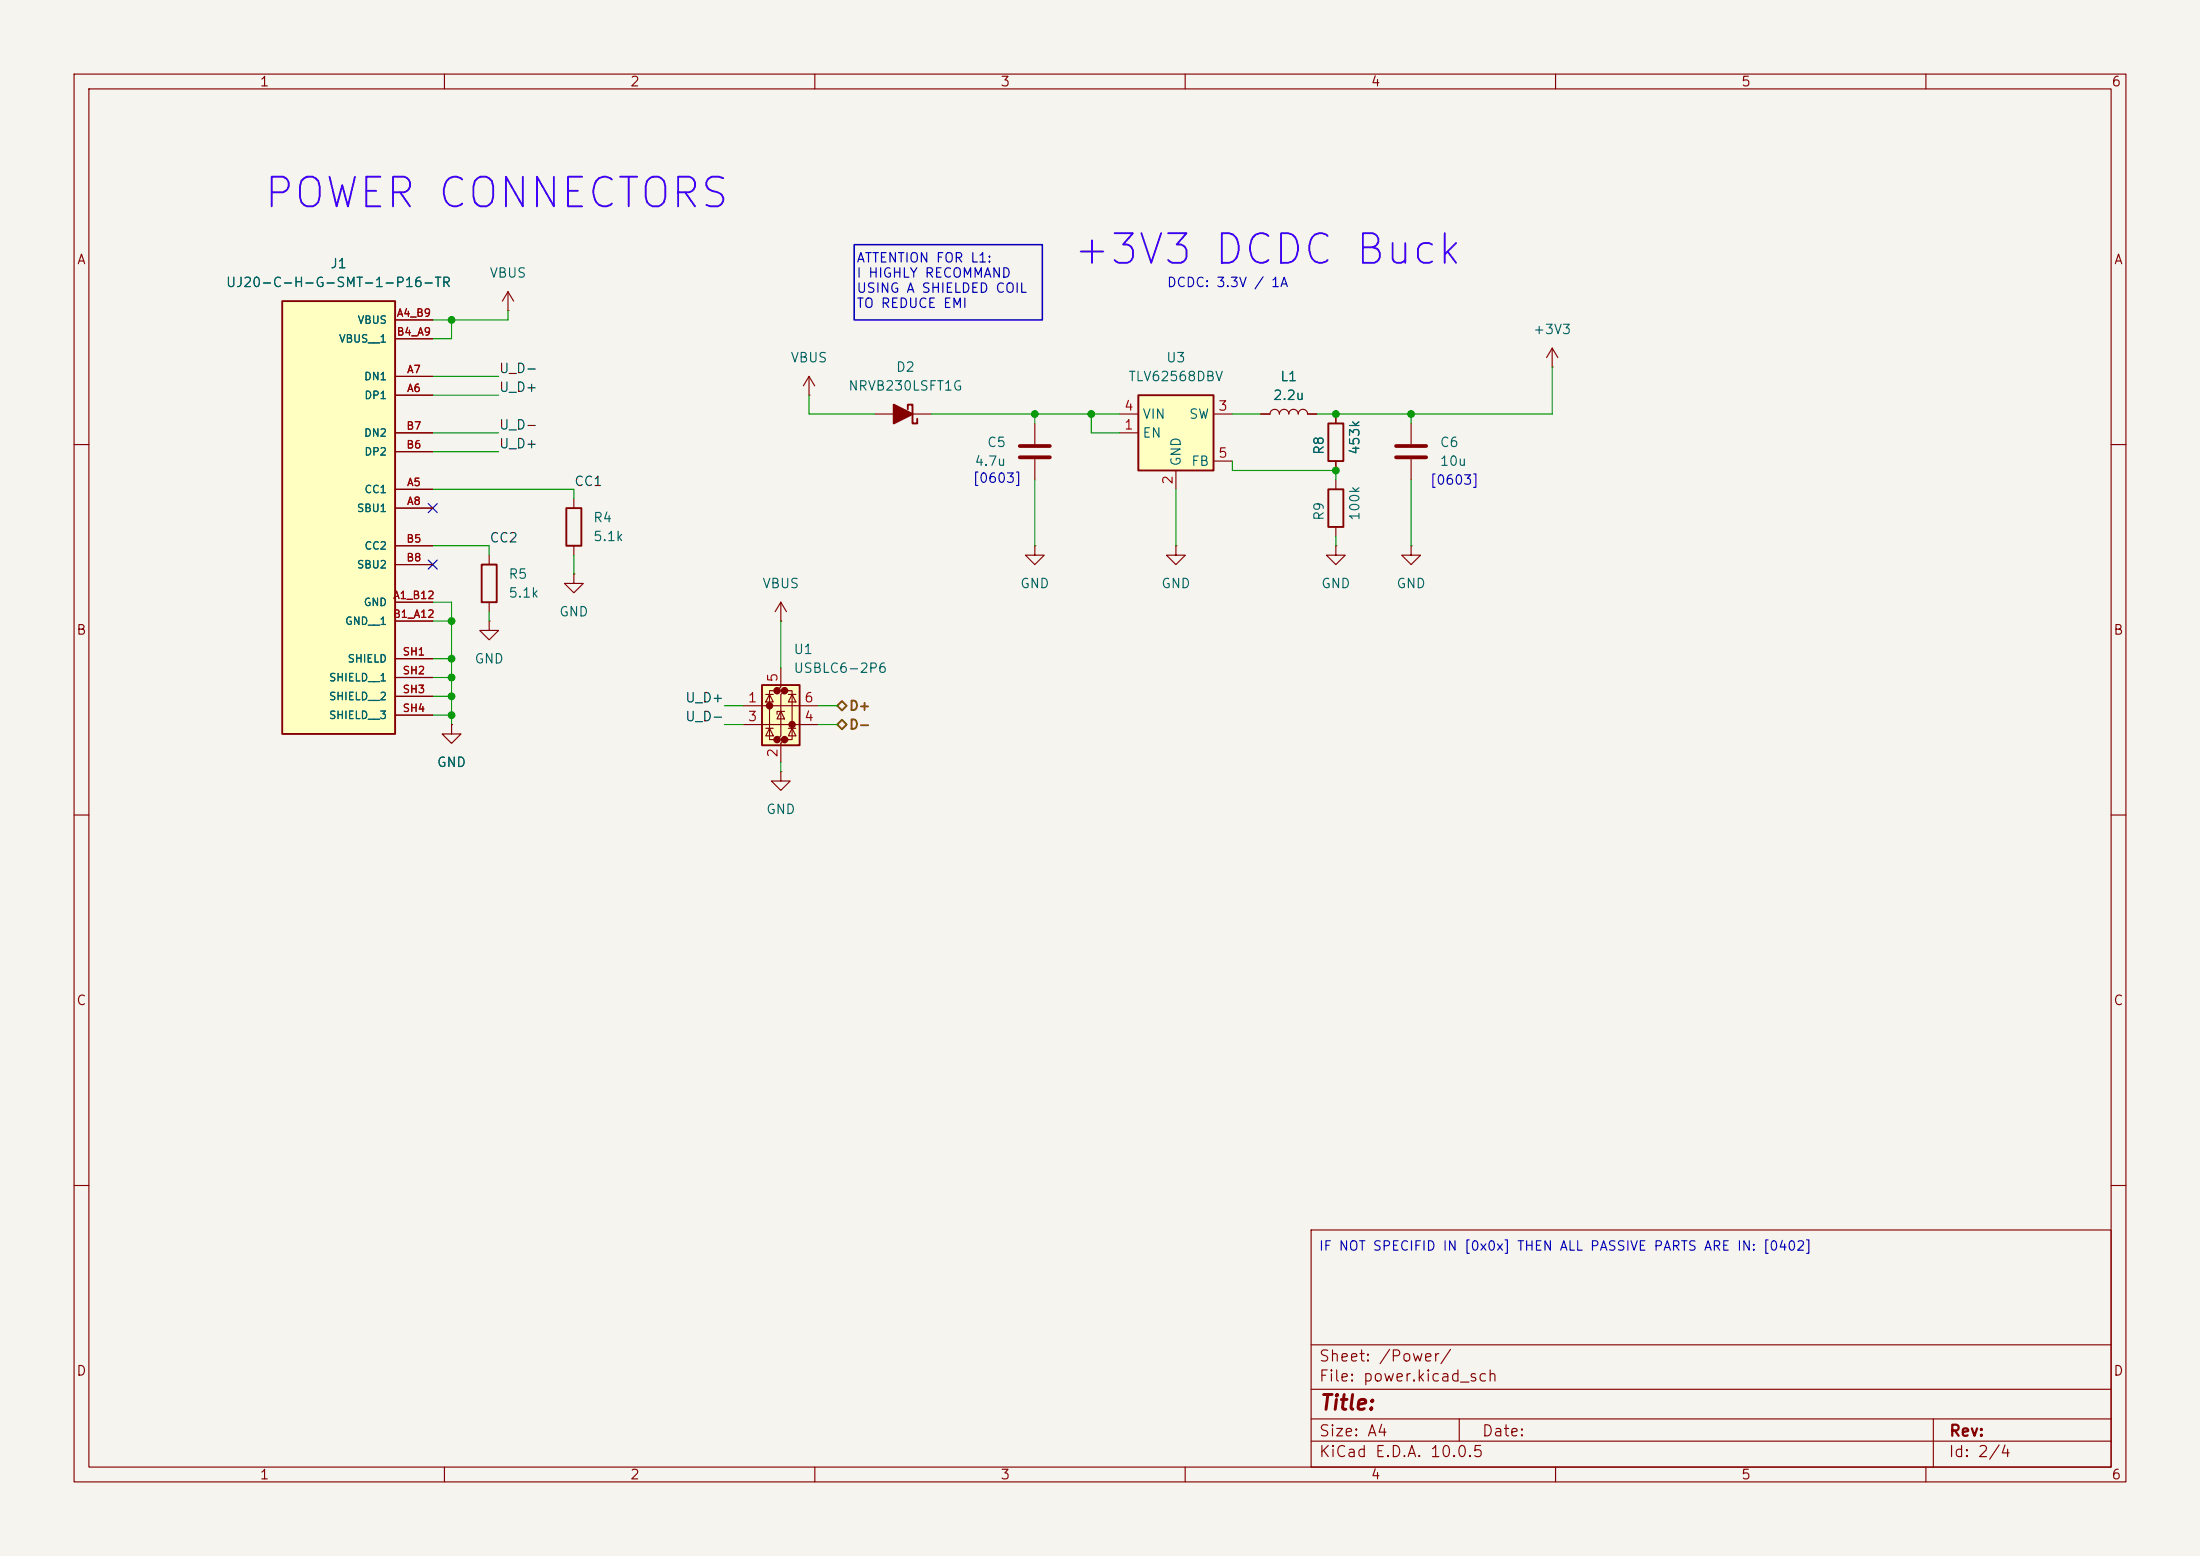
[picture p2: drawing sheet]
<svg xmlns="http://www.w3.org/2000/svg" width="297mm" height="210mm" viewBox="0 0 297 210" stroke-linecap="round" stroke-linejoin="round" font-family="sans-serif">
<path d="M0 0h297v210h-297z" fill="#f5f4ef" stroke="#f5f4ef" stroke-width=".14"/>
<g fill="none" stroke="#840000" stroke-width=".15">
<path d="M10 10h277v190h-277zM12 12h273v186h-273zM60 10v2M110 10v2M160 10v2M210 10v2M260 10v2M139.7 57.2v2.7M10 60h2M77.5 67.3v1.3M77.5 73.7v1.2M139.7 73.7v1.2h1.3l-1.3 1.3-1.3-1.3h1.3"/>
<path d="M139.7 73.7h.1M139.7 62v2.8M285 60h2M61 97.8v1.3h1.2l-1.2 1.2-1.3-1.2h1.3M61 97.8h.1M105.4 83.8h.1M105.4 81.3l-.8 1.3M105.4 81.3l.8 1.3M105.4 81.3v2.5M10 110h2M285 110h2M10 160h2"/>
<path d="M177 166h108v32h-108zM285 160h2M60 198v2M110 198v2M160 198v2M177 194.5h108M177 191.5h108M177 187.5h108M177 181.5h108M197 191.5v3M210 198v2M260 198v2"/>
<path d="M261 191.5v6.5"/>
</g>
<path d="M76.5 68.6h2v5.1h-2z" fill="none" stroke="#840000" stroke-width=".25"/>
<path d="M137.7 60.2h4M137.7 61.7h4" fill="none" stroke="#840000" stroke-width=".51"/>
<path d="M38.1 40.6h15.2v58.5h-15.2z" fill="#ffffc2"/>
<path d="M38.1 40.6h15.2v58.5h-15.2zM122.6 55.2v-.6h.6v2.6h.6v-.7M65 76.2h2.1v5.1h-2.1z" fill="none" stroke="#840000" stroke-width=".25"/>
<g fill="none" stroke="#840000" stroke-width=".15">
<path d="M68.6 39.4l-.8 1.2M68.6 39.4l.7 1.2M68.6 39.4v2.5M53.3 43.2h5.1M53.3 53.3h5.1M53.3 50.8h5.1M53.3 45.7h5.1M53.3 58.4h5.1M68.6 41.9h.1M109.2 53.3h.1M109.2 50.8l-.7 1.3M109.2 50.8l.8 1.3"/>
<path d="M109.2 50.8v2.5M118.1 55.9h7.6M170.2 55.9h1.2a.64 .64 0 0 1 .7-.7 .64 .64 0 0 1 .6 .7 .64 .64 0 0 1 .7-.7 .64 .64 0 0 1 .6 .7 .64 .64 0 0 1 .6-.7 .64 .64 0 0 1 .7 .7 .64 .64 0 0 1 .6-.7 .64 .64 0 0 1 .6 .7h1.3M190.5 57.2v2.7M209.5 49.5h.1M209.5 47l-.7 1.3M209.5 47l.8 1.3M209.5 47v2.5M53.3 66h5.1M53.3 68.6h5.1M53.3 73.7h5.1M53.3 61h5.1"/>
<path d="M53.3 76.2h5.1M66 74.9v1.3M77.5 77.5v1.2h-1.3l1.3 1.3 1.2-1.3h-1.2M77.5 77.5h.1M180.3 73.7v1.2h1.3l-1.3 1.3-1.2-1.3h1.2M180.3 73.7h.1M190.5 73.7v1.2h1.3l-1.3 1.3-1.3-1.3h1.3M190.5 73.7h.1M190.5 62v2.8M53.3 81.3h5.1M53.3 83.8h5.1M53.3 88.9h5.1"/>
<path d="M53.3 91.4h5.1M53.3 94h5.1M53.3 96.5h5.1M66 83.8v1.3h1.3l-1.3 1.3-1.2-1.3h1.2M66 83.8h.1M66 81.3v1.3M105.4 104.1v1.3h1.3l-1.3 1.3-1.3-1.3h1.3M105.4 104.1h.1"/>
</g>
<path d="M188.5 60.2h4M188.5 61.7h4" fill="none" stroke="#840000" stroke-width=".51"/>
<path d="M120.6 54.6l2.6 1.3-2.6 1.3z" fill="#840000" stroke="#840000" stroke-width=".25"/>
<path d="M153.7 53.3h10.1v10.2h-10.1z" fill="#ffffc2"/>
<path d="M153.7 53.3h10.1v10.2h-10.1zM179.3 57.2h2.1v5h-2.1zM179.3 66h2.1v5.1h-2.1z" fill="none" stroke="#840000" stroke-width=".25"/>
<path d="M151.1 58.4h2.6M151.1 55.9h2.6M163.8 55.9h2.6M180.3 55.9v1.3M158.7 73.7v1.2h1.3l-1.3 1.3-1.2-1.3h1.2M158.7 73.7h.1M158.7 63.5v2.5M163.8 62.2h2.6M180.3 62.2v1.3M180.3 64.8v1.2M180.3 71.1v1.3" fill="none" stroke="#840000" stroke-width=".15"/>
<path d="M102.9 92.5h5v8.1h-5z" fill="#ffffc2"/>
<g fill="#840000" stroke="#840000" stroke-width=".51">
<circle cx="103.9" cy="95.2" r=".25"/>
<circle cx="104.9" cy="93.2" r=".25"/>
<circle cx="104.9" cy="99.8" r=".25"/>
<circle cx="105.9" cy="93.2" r=".25"/>
<circle cx="105.9" cy="99.8" r=".25"/>
<circle cx="106.9" cy="97.8" r=".25"/>
</g>
<g fill="none" stroke="#840000" stroke-width=".15">
<path d="M53.3 43.2h5.1M53.3 53.3h5.1M53.3 50.8h5.1M53.3 45.7h5.1M53.3 58.4h5.1M170.2 55.9h1.2M176.5 55.9h1.3M180.3 55.9v1.3M53.3 66h5.1M53.3 68.6h5.1M53.3 73.7h5.1M53.3 61h5.1"/>
<path d="M53.3 76.2h5.1M180.3 62.2v1.3M53.3 81.3h5.1M53.3 83.8h5.1M53.3 88.9h5.1M53.3 91.4h5.1M53.3 94h5.1M53.3 96.5h5.1M61 97.8h.1M100.3 95.3h10.2M100.3 97.8h10.2M103.4 98.3h1"/>
<path d="M103.4 93.7h1M103.9 93.7l.5 1h-1zM103.9 98.3l.5 1h-1zM104.9 93.2h-1v6.6h1M105.4 90.2v2.5l-.5 .5h1l-.5 .5v5.6l-.5 .5h1l-.5 .5v2.6M105.4 96l.5 1h-1zM105.9 96h-1v.4M105.9 93.2h1v6.6h-1M106.4 98.3h1M106.4 93.7h1M106.9 93.7l.5 1h-1zM106.9 98.3l.5 1h-1z"/>
</g>
<path d="M102.9 92.5h5v8.1h-5z" fill="none" stroke="#840000" stroke-width=".25"/>
<path d="M113 97.8l.7-.6 .6 .6-.6 .6zM113 95.3l.7-.7 .6 .7-.6 .6z" fill="none" stroke="#725600" stroke-width=".25"/>
<g fill="none" stroke="#009600" stroke-width=".15">
<path d="M58.4 58.4h8.9M58.4 53.3h8.9M58.4 50.8h8.9M61 43.2v2.5h-2.6M68.6 41.9v1.3h-10.2M109.2 53.3v2.6h8.9M125.7 55.9h25.4M139.7 55.9v1.3M147.3 55.9v2.5h3.8M166.4 55.9h3.8M190.5 55.9v1.3M209.5 49.5v6.4h-31.7"/>
<path d="M58.4 73.7h7.6v1.2M58.4 66h19.1v1.3M58.4 61h8.9M77.5 74.9v2.6M139.7 64.8v8.9M158.7 66v7.7M166.4 62.2v1.3h13.9v1.3M180.3 72.4v1.3M190.5 64.8v8.9M58.4 83.8h2.6M58.4 81.3h2.6v16.5M58.4 88.9h2.6"/>
<path d="M58.4 96.5h2.6M58.4 94h2.6M58.4 91.4h2.6M66 82.6v1.2M97.8 97.8h2.5M97.8 95.3h2.5M105.4 83.8v6.4M110.5 97.8h2.5M110.5 95.3h2.5M105.4 102.9v1.2"/>
</g>
<path d="M57.8 75.6l1.2 1.2M57.8 68l1.2 1.2M59 75.6l-1.2 1.2M59 68l-1.2 1.2" fill="none" stroke="#000084" stroke-width=".15"/>
<path d="M115.3 33h25.4v10.2h-25.4z" fill="none" stroke="#0000c2" stroke-width=".2"/>
<g fill="#009600" stroke="#009600" stroke-width=".14">
<circle cx="147.3" cy="55.9" r=".46"/>
<circle cx="139.7" cy="55.9" r=".46"/>
<circle cx="180.3" cy="55.9" r=".46"/>
<circle cx="180.3" cy="63.5" r=".46"/>
<circle cx="190.5" cy="55.9" r=".46"/>
<circle cx="61" cy="83.8" r=".46"/>
<circle cx="61" cy="88.9" r=".46"/>
<circle cx="61" cy="94" r=".46"/>
<circle cx="61" cy="96.5" r=".46"/>
<circle cx="61" cy="91.4" r=".46"/>
<circle cx="61" cy="43.2" r=".46"/>
</g>
<g font-size="4" fill="#4000ff">
<text x="35.3" y="29.1">POWER CONNECTORS</text>
<text x="144.5" y="36.7">+3V3 DCDC Buck</text>
</g>
<text font-size="2" fill="#840000" x="178" y="190.8">Title:</text>
<g font-size="1.5" fill="#840000">
<text x="178" y="184.1">Sheet: /Power/</text>
<text x="178" y="186.8">File: power.kicad_sch</text>
<text x="178" y="197">KiCad E.D.A. 10.0.5</text>
<text x="178" y="194.2">Size: A4</text>
<text x="200" y="194.2">Date:</text>
<text x="263" y="197">Id: 2/4</text>
<text x="263" y="194.2">Rev:</text>
</g>
<g font-size="1.3" fill="#840000">
<text x="35" y="12">1</text>
<text x="85" y="12">2</text>
<text x="135" y="12">3</text>
<text x="185" y="12">4</text>
<text x="235" y="12">5</text>
<text x="285" y="12">6</text>
<text x="10.3" y="36">A</text>
<text x="285.3" y="36">A</text>
<text x="10.2" y="86">B</text>
<text x="285.2" y="86">B</text>
<text x="10.2" y="136">C</text>
<text x="285.2" y="136">C</text>
<text x="10.2" y="186">D</text>
<text x="285.2" y="186">D</text>
<text x="35" y="200">1</text>
<text x="85" y="200">2</text>
<text x="135" y="200">3</text>
<text x="185" y="200">4</text>
<text x="235" y="200">5</text>
<text x="285" y="200">6</text>
</g>
<g font-size="1.3" fill="#0000c2">
<text x="115.5" y="35.7">ATTENTION FOR L1:</text>
<text x="115.5" y="37.8">I HIGHLY RECOMMAND</text>
<text x="115.5" y="39.8">USING A SHIELDED COIL</text>
<text x="115.5" y="41.9">TO REDUCE EMI</text>
<text x="157.5" y="39.1">DCDC: 3.3V / 1A</text>
<text x="131.2" y="65.5">[0603]</text>
<text x="192.9" y="65.7">[0603]</text>
<text x="178" y="169.1">IF NOT SPECIFID IN [0x0x] THEN ALL PASSIVE PARTS ARE IN: [0402]</text>
</g>
<g font-size="1.3" fill="#006464">
<text x="30.4" y="39.1">UJ20-C-H-G-SMT-1-P16-TR</text>
<text x="44.5" y="36.5">J1</text>
<text x="66" y="37.8">VBUS</text>
<text x="206.9" y="45.4">+3V3</text>
<text x="106.6" y="49.2">VBUS</text>
<text x="114.4" y="53">NRVB230LSFT1G</text>
<text x="120.9" y="50.5">D2</text>
<text x="152.2" y="51.8">TLV62568DBV</text>
<text x="157.4" y="49.2">U3</text>
<text x="172.7" y="51.8">L1</text>
<text x="154.2" y="59.4">EN</text>
<text x="154.2" y="56.8">VIN</text>
<text x="160.4" y="56.8">SW</text>
<text x="171.8" y="54.3">2.2u</text>
<text x="131.5" y="63.2">4.7u</text>
<text x="133.2" y="60.7">C5</text>
<text x="159.7" y="63" transform="rotate(-90 159.7 63)">GND</text>
<text x="160.7" y="63.2">FB</text>
<text x="179" y="61.5" transform="rotate(-90 179 61.5)">R8</text>
<text x="183.8" y="61.5" transform="rotate(-90 183.8 61.5)">453k</text>
<text x="194.3" y="60.7">C6</text>
<text x="194.3" y="63.2">10u</text>
<text x="80" y="70.8">R4</text>
<text x="179" y="70.4" transform="rotate(-90 179 70.4)">R9</text>
<text x="183.8" y="70.4" transform="rotate(-90 183.8 70.4)">100k</text>
<text x="80" y="73.4">5.1k</text>
<text x="68.6" y="78.4">R5</text>
<text x="68.6" y="81">5.1k</text>
<text x="75.4" y="83.5">GND</text>
<text x="102.8" y="79.7">VBUS</text>
<text x="137.6" y="79.7">GND</text>
<text x="156.7" y="79.7">GND</text>
<text x="178.3" y="79.7">GND</text>
<text x="188.4" y="79.7">GND</text>
<text x="64" y="89.9">GND</text>
<text x="107" y="88.6">U1</text>
<text x="107" y="91.1">USBLC6-2P6</text>
<text x="58.9" y="103.8">GND</text>
<text x="103.3" y="110.2">GND</text>
</g>
<g font-size="1.3" fill="#0f0f0f">
<text x="67.3" y="53.2">U_D+</text>
<text x="67.3" y="50.7">U_D-</text>
<text x="67.3" y="58.3">U_D-</text>
<text x="67.3" y="60.8">U_D+</text>
<text x="77.4" y="65.9">CC1</text>
<text x="66" y="73.5">CC2</text>
<text x="92.4" y="95.1">U_D+</text>
<text x="92.4" y="97.7">U_D-</text>
</g>
<g font-size="1.3" fill="#a90000">
<text x="151.7" y="58.3">1</text>
<text x="151.7" y="55.7">4</text>
<text x="164.4" y="55.7">3</text>
<text x="158.6" y="65.5" transform="rotate(-90 158.6 65.5)">2</text>
<text x="164.4" y="62.1">5</text>
<text x="100.9" y="95.1">1</text>
<text x="105.3" y="92.2" transform="rotate(-90 105.3 92.2)">5</text>
<text x="108.5" y="95.1">6</text>
<text x="100.9" y="97.7">3</text>
<text x="108.5" y="97.7">4</text>
<text x="105.3" y="102.3" transform="rotate(-90 105.3 102.3)">2</text>
</g>
<g font-size="1.3" fill="#725600">
<text x="114.5" y="98.7">D-</text>
<text x="114.5" y="96.2">D+</text>
</g>
<g font-size="1" fill="#006464">
<text x="45.7" y="46.5">VBUS__1</text>
<text x="48.2" y="43.9">VBUS</text>
<text x="49.1" y="51.6">DN1</text>
<text x="49.1" y="59.2">DN2</text>
<text x="49.1" y="54.1">DP1</text>
<text x="49.1" y="61.7">DP2</text>
<text x="48.1" y="69.3">SBU1</text>
<text x="49.1" y="66.8">CC1</text>
<text x="48.1" y="77">SBU2</text>
<text x="49.1" y="74.4">CC2</text>
<text x="49" y="82">GND</text>
<text x="46.5" y="84.6">GND__1</text>
<text x="46.8" y="89.7">SHIELD</text>
<text x="44.3" y="92.2">SHIELD__1</text>
<text x="44.3" y="94.7">SHIELD__2</text>
<text x="44.3" y="97.3">SHIELD__3</text>
</g>
<g font-size="1" fill="#a90000">
<text x="53.5" y="43">A4_B9</text>
<text x="53.5" y="45.5">B4_A9</text>
<text x="54.9" y="53.2">A6</text>
<text x="54.9" y="50.6">A7</text>
<text x="54.8" y="58.2">B7</text>
<text x="54.8" y="60.8">B6</text>
<text x="54.9" y="65.9">A5</text>
<text x="54.9" y="68.4">A8</text>
<text x="54.8" y="73.5">B5</text>
<text x="54.8" y="76">B8</text>
<text x="53" y="81.1">A1_B12</text>
<text x="53" y="83.6">B1_A12</text>
<text x="54.3" y="88.7">SH1</text>
<text x="54.3" y="91.3">SH2</text>
<text x="54.3" y="93.8">SH3</text>
<text x="54.3" y="96.3">SH4</text>
</g>
</svg>
